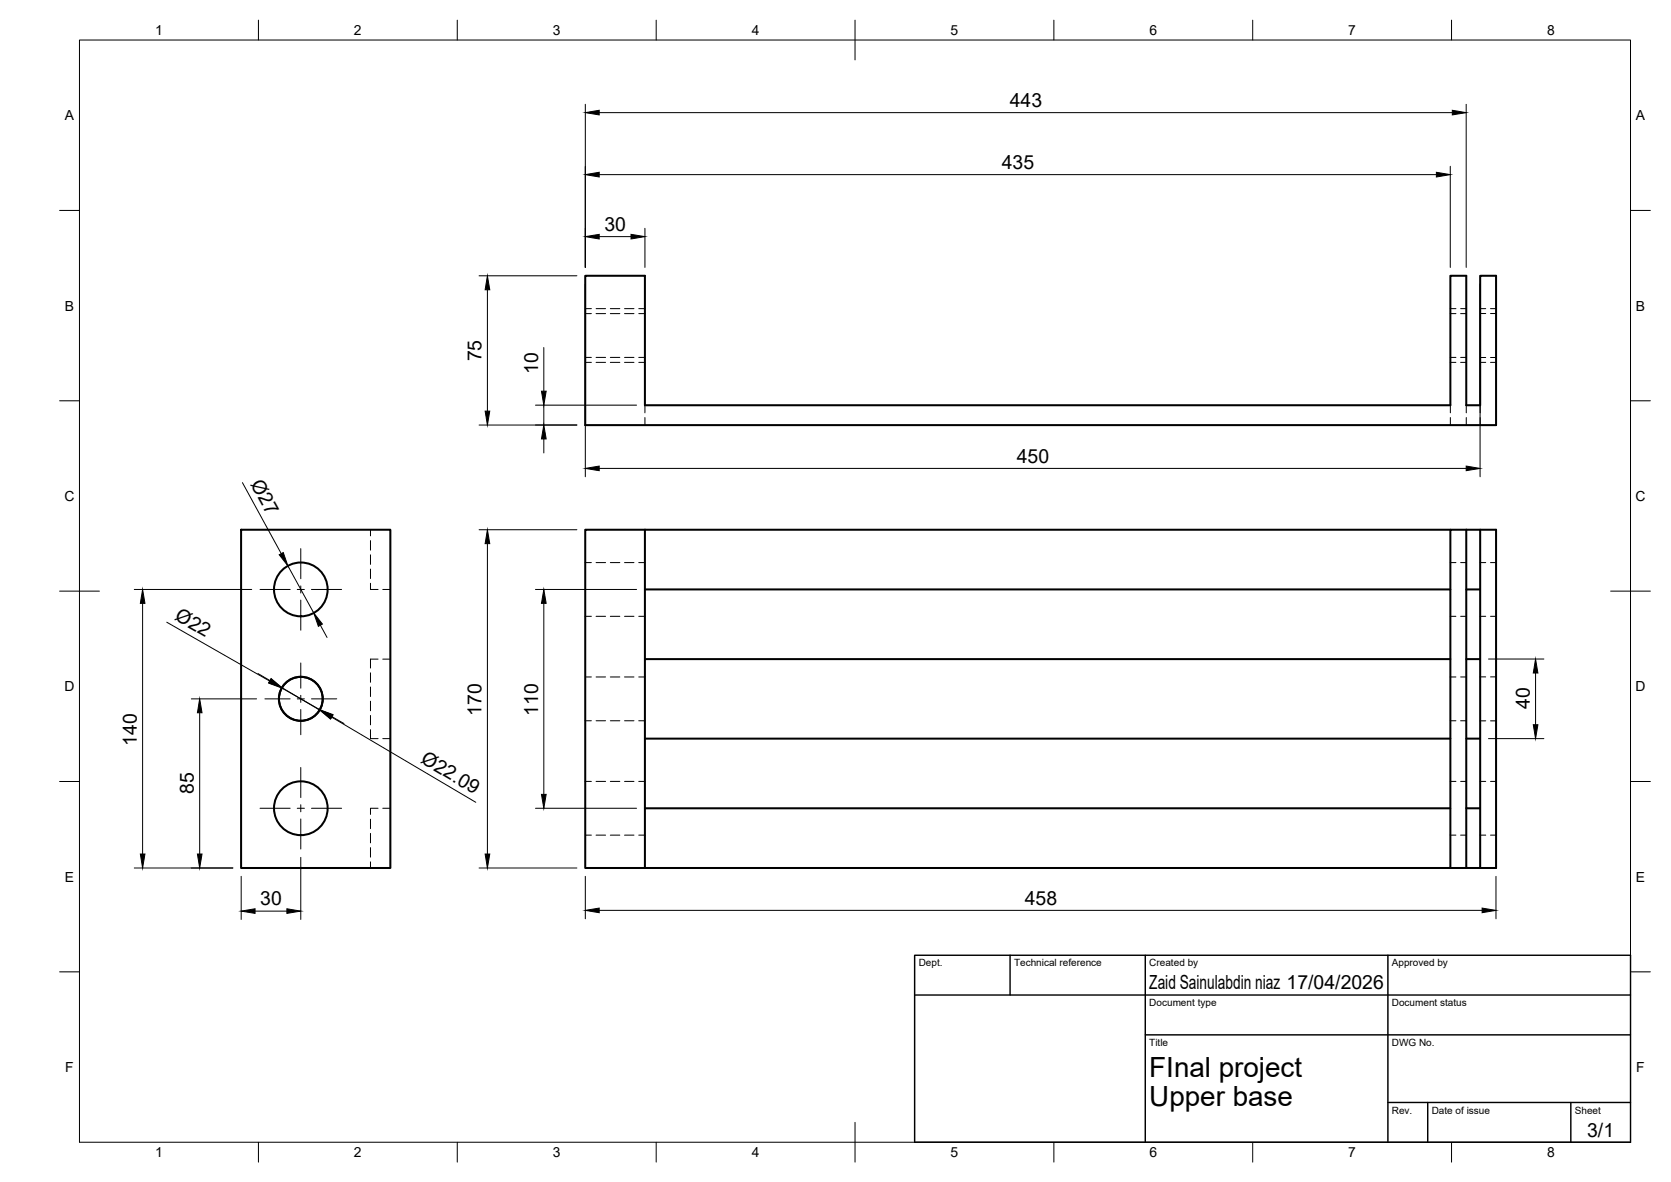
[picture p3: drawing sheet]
<svg xmlns="http://www.w3.org/2000/svg" width="420mm" height="297mm" viewBox="0 0 420 297" stroke-linecap="round" stroke-linejoin="round" font-family="sans-serif">
<!-- layer: Visible -->
<g fill="none" stroke="#000" stroke-width=".51">
<path d="M147.2 69.3h15v32.5h202.5v-32.5h4v32.5h3.5v-32.5h4v37.5h-229zM60.6 133.1h37.5v85h-37.5zM162.2 133.1h-15v85h15M162.2 133.1v85M162.2 133.1h202.5M368.7 133.1h3.5v85M368.7 133.1h-4v85h4M368.7 133.1v85M372.2 133.1h4v85h-7.5M162.2 148.1h202.5M368.7 148.1h3.5M162.2 165.6h202.5"/>
<path d="M368.7 165.6h3.5M162.2 185.6h202.5M368.7 185.6h3.5M162.2 203.1h202.5M162.2 218.1h202.5M368.7 203.1h3.5"/>
<circle cx="75.6" cy="148.1" r="6.8"/>
<circle cx="75.6" cy="175.6" r="5.5"/>
<circle cx="75.6" cy="203.1" r="6.8"/>
</g>
<!-- layer: Hidden -->
<g fill="none" stroke="#000" stroke-width=".25">
<path d="M147.2 77.6h1.5M147.2 78.8h1.5M149.9 77.6h2.4M149.9 78.8h2.4M153.5 77.6h2.4M153.5 78.8h2.4M157 77.6h2.4M157 78.8h2.4M160.6 77.6h1.6M160.6 78.8h1.6M364.7 77.6h1.4M364.7 78.8h1.4"/>
<path d="M367.3 77.6h1.4M367.3 78.8h1.4M372.2 77.6h1.4M372.2 78.8h1.4M374.8 77.6h1.4M374.8 78.8h1.4M147.2 91.1h1.5M147.2 89.8h1.5M149.9 91.1h2.4M149.9 89.8h2.4M153.5 91.1h2.4M153.5 89.8h2.4"/>
<path d="M157 91.1h2.4M157 89.8h2.4M160.6 91.1h1.6M160.6 89.8h1.6M364.7 91.1h1.4M364.7 89.8h1.4M367.3 91.1h1.4M367.3 89.8h1.4M372.2 91.1h1.4M372.2 89.8h1.4M374.8 91.1h1.4M374.8 89.8h1.4"/>
<path d="M162.2 101.8v1.9M162.2 104.9v1.9M364.7 101.8v1.9M364.7 104.9v1.9M368.7 101.8v1.9M368.7 104.9v1.9M372.2 101.8v1.9M372.2 104.9v1.9M93.2 133.1v1.6M93.2 135.9v2.3M93.2 139.4v2.4M93.2 143v2.4"/>
<path d="M93.2 146.6v1.5h1.9M96.2 148.1h1.9M147.2 154.9h1.5M147.2 141.4h1.5M149.9 154.9h2.4M149.9 141.4h2.4M153.5 154.9h2.4M153.5 141.4h2.4M157 154.9h2.4M157 141.4h2.4M160.6 154.9h1.6M160.6 141.4h1.6"/>
<path d="M364.7 154.9h1.4M364.7 141.4h1.4M367.3 154.9h1.4M367.3 141.4h1.4M372.2 154.9h1.4M372.2 141.4h1.4M374.8 154.9h1.4M374.8 141.4h1.4M93.2 169.1v2.4M93.2 172.6v2.4M93.2 176.2v2.4M93.2 179.8v2.4"/>
<path d="M95.1 165.6h-1.9v2.3M96.2 165.6h1.9M147.2 170.1h1.5M149.9 170.1h2.4M153.5 170.1h2.4M157 170.1h2.4M160.6 170.1h1.6M364.7 170.1h1.4M367.3 170.1h1.4M372.2 170.1h1.4M374.8 170.1h1.4M93.2 183.4v2.2h1.9"/>
<path d="M96.2 185.6h1.9M147.2 196.4h1.5M147.2 181.1h1.5M149.9 196.4h2.4M149.9 181.1h2.4M153.5 196.4h2.4M153.5 181.1h2.4M157 196.4h2.4M157 181.1h2.4M160.6 196.4h1.6M160.6 181.1h1.6M364.7 196.4h1.4"/>
<path d="M364.7 181.1h1.4M367.3 196.4h1.4M367.3 181.1h1.4M372.2 196.4h1.4M372.2 181.2h1.4M374.8 196.4h1.4M374.8 181.2h1.4M93.2 205.9v2.3M93.2 209.4v2.4M93.2 213v2.4M93.2 216.6v1.5M95.1 203.1h-1.9v1.6"/>
<path d="M96.2 203.1h1.9M147.2 209.9h1.5M149.9 209.9h2.4M153.5 209.9h2.4M157 209.9h2.4M160.6 209.9h1.6M364.7 209.9h1.4M367.3 209.9h1.4M372.2 209.9h1.4M374.8 209.9h1.4"/>
</g>
<!-- layer: BORDER -->
<g fill="none" stroke="#000" stroke-width=".25">
<path d="M20 10.1h390v276.9h-390zM65 5.1v5M115 5.1v5M165 5.1v5M215 5.1v10M265 5.1v5M315 5.1v5M365 5.1v5M15 52.9h5M410 52.9h5M15 100.7h5M410 100.7h5"/>
<path d="M15 148.6h10M405 148.6h10M15 196.4h5M410 196.4h5M15 244.2h5M410 244.2h5M65 287v5M115 287v5M165 287v5M215 282.1v9.9M265 287v5M315 287v5"/>
<path d="M365 287v5"/>
</g>
<!-- layer: TITLEBLOCK -->
<path d="M230 240.1h180v46.9h-180zM230 250h180M254 240.1v9.9M288 240.1v46.9M349 240.1v46.9M288 260.1h122M349 277.1h61M359 277.1v9.9M395 277.1v9.9" fill="none" stroke="#000" stroke-width=".36"/>
<!-- layer: Smart Centers -->
<g fill="none" stroke="#000" stroke-width=".25">
<path d="M75.6 137.9v7.5M65.4 148.1h7.6M74.7 148.1h1.8M75.6 147.2v1.8M75.6 150.8v7.6M78.3 148.1h7.6M66.6 175.6h6.4M74.7 175.6h1.8M75.6 166.6v6.3M75.6 174.7v1.8M75.6 178.3v6.3M78.3 175.6h6.4"/>
<path d="M75.6 192.9v7.5M65.4 203.1h7.6M74.7 203.1h1.8M75.6 202.2v1.8M75.6 205.8v7.6M78.3 203.1h7.6"/>
</g>
<!-- layer: FD_Dimensions -->
<g fill="none" stroke="#000" stroke-width=".25">
<path d="M147.2 26.2v41M150.7 28.3h214.5M368.7 26.2v41M150.7 43.9h210.5M150.7 59.5h8M162.2 57.4v9.8M364.7 41.8v25.4M120.5 69.3h24.6M122.6 72.8v30.5M147.2 71.4v48.4M372.2 71.4v48.4M136.7 87.3v11"/>
<path d="M120.5 106.8h24.6M134.6 101.8h25.5M136.7 101.8v5M136.7 110.3v3.5M150.7 117.7h218M61 121.3l9.7 17.8M120.5 133.1h24.6M122.6 136.6v78M33.8 148.1h29.5M35.9 151.6v63M41.9 156.4l25.9 14.8M72.4 142.2l6.5 11.8"/>
<path d="M80.6 157.1l1.6 3.1M134.6 148.1h25.5M136.7 151.6v48M48.1 175.6h16.4M50.2 179.1v35.5M64.9 169.3l3 1.7M70.9 172.9l9.5 5.5M70.9 172.8l9.5 5.6M374.3 165.6h13.9M386.1 169.1v13M83.4 180.2l36.2 21.4M83.5 180.1l3 1.7"/>
<path d="M374.3 185.6h13.9M33.8 218.1h24.7M75.6 215.5v15.6M120.5 218.1h24.6M134.6 203.1h25.5M60.6 220.2v10.9M64.1 229h8M147.2 220.2v10.7M150.7 228.8h222M376.2 220.2v10.7"/>
</g>
<g fill="#000" stroke="#000" stroke-width=".25">
<path d="M147.2 28.3l3.5-.6v1.2zM365.2 27.7l3.5 .6-3.5 .6zM147.2 43.9l3.5-.6v1.2zM147.2 59.5l3.5-.6v1.2zM158.7 58.9l3.5 .6-3.5 .6zM361.2 43.3l3.5 .6-3.5 .6zM122.6 69.3l.5 3.5h-1.1zM136.1 98.3h1.2l-.6 3.5zM122 103.3h1.1l-.5 3.5zM136.7 106.8l.6 3.5h-1.2zM147.2 117.7l3.5-.6v1.2zM368.7 117.1l3.5 .6-3.5 .6z"/>
<path d="M70.2 139.4l1-.5 1.2 3.3zM122.6 133.1l.5 3.5h-1.1zM35.9 148.1l.5 3.5h-1.1zM78.9 154l2.2 2.8-1 .6zM136.7 148.1l.6 3.5h-1.2zM50.2 175.6l.6 3.5h-1.2zM68.1 170.7l2.8 2.2-3.4-1.2zM68.2 170.5l2.7 2.3-3.3-1.3zM80.4 178.4l3.3 1.3-.6 1zM80.4 178.4l3.3 1.2-.5 1zM386.1 165.6l.6 3.5h-1.2zM136.1 199.6h1.2l-.6 3.5z"/>
<path d="M385.5 182.1h1.2l-.6 3.5zM35.3 214.6h1.1l-.5 3.5zM49.6 214.6h1.2l-.6 3.5zM122 214.6h1.1l-.5 3.5zM60.6 229l3.5-.6v1.1zM72.1 228.4l3.5 .6-3.5 .5zM147.2 228.8l3.5-.6v1.2zM372.7 228.2l3.5 .6-3.5 .6z"/>
</g>
<g font-size="7">
<text x="289" y="270.6">FInal project</text>
<text x="289" y="278.1">Upper base</text>
</g>
<g font-size="4.9">
<text x="253.9" y="26.8">443</text>
<text x="251.9" y="42.4">435</text>
<text x="152" y="58">30</text>
<text x="121.1" y="90.8" transform="rotate(-90 121.1 90.8)">75</text>
<text x="135.3" y="93.9" transform="rotate(-90 135.3 93.9)">10</text>
<text x="255.7" y="116.3">450</text>
<text x="62.9" y="121.6" transform="rotate(61 62.9 121.6)">Ø27</text>
<text x="43.7" y="155.6" transform="rotate(30 43.7 155.6)">Ø22</text>
<text x="121.1" y="179.9" transform="rotate(-90 121.1 179.9)">170</text>
<text x="135.3" y="179.9" transform="rotate(-90 135.3 179.9)">110</text>
<text x="384.6" y="178.3" transform="rotate(-90 384.6 178.3)">40</text>
<text x="34.4" y="187.4" transform="rotate(-90 34.4 187.4)">140</text>
<text x="105.6" y="191.5" transform="rotate(31 105.6 191.5)">Ø22.09</text>
<text x="48.7" y="199.6" transform="rotate(-90 48.7 199.6)">85</text>
<text x="65.4" y="227.5">30</text>
<text x="257.7" y="227.3">458</text>
<text x="289" y="248.5">Zaid Sainulabdin niaz 17/04/2026</text>
<text x="399.1" y="285.7">3/1</text>
</g>
<g font-size="3.5">
<text x="39" y="8.8">1</text>
<text x="89" y="8.8">2</text>
<text x="139" y="8.8">3</text>
<text x="189" y="8.8">4</text>
<text x="239" y="8.8">5</text>
<text x="289" y="8.8">6</text>
<text x="339" y="8.8">7</text>
<text x="389" y="8.8">8</text>
<text x="16.3" y="30.2">A</text>
<text x="411.3" y="30.2">A</text>
<text x="16.3" y="78">B</text>
<text x="411.3" y="78">B</text>
<text x="16.2" y="125.9">C</text>
<text x="411.2" y="125.9">C</text>
<text x="16.2" y="173.7">D</text>
<text x="411.2" y="173.7">D</text>
<text x="16.3" y="221.6">E</text>
<text x="411.3" y="221.6">E</text>
<text x="16.4" y="269.4">F</text>
<text x="411.4" y="269.4">F</text>
<text x="39" y="290.8">1</text>
<text x="89" y="290.8">2</text>
<text x="139" y="290.8">3</text>
<text x="189" y="290.8">4</text>
<text x="239" y="290.8">5</text>
<text x="289" y="290.8">6</text>
<text x="339" y="290.8">7</text>
<text x="389" y="290.8">8</text>
</g>
<g font-size="2.5">
<text x="231" y="242.9">Dept.</text>
<text x="255" y="242.9">Technical reference</text>
<text x="289" y="242.9">Created by</text>
<text x="350" y="242.9">Approved by</text>
<text x="289" y="252.8">Document type</text>
<text x="350" y="252.8">Document status</text>
<text x="289" y="262.9">Title</text>
<text x="350" y="262.9">DWG No.</text>
<text x="350" y="279.9">Rev.</text>
<text x="360" y="279.9">Date of issue</text>
<text x="396" y="279.9">Sheet</text>
</g>
</svg>
